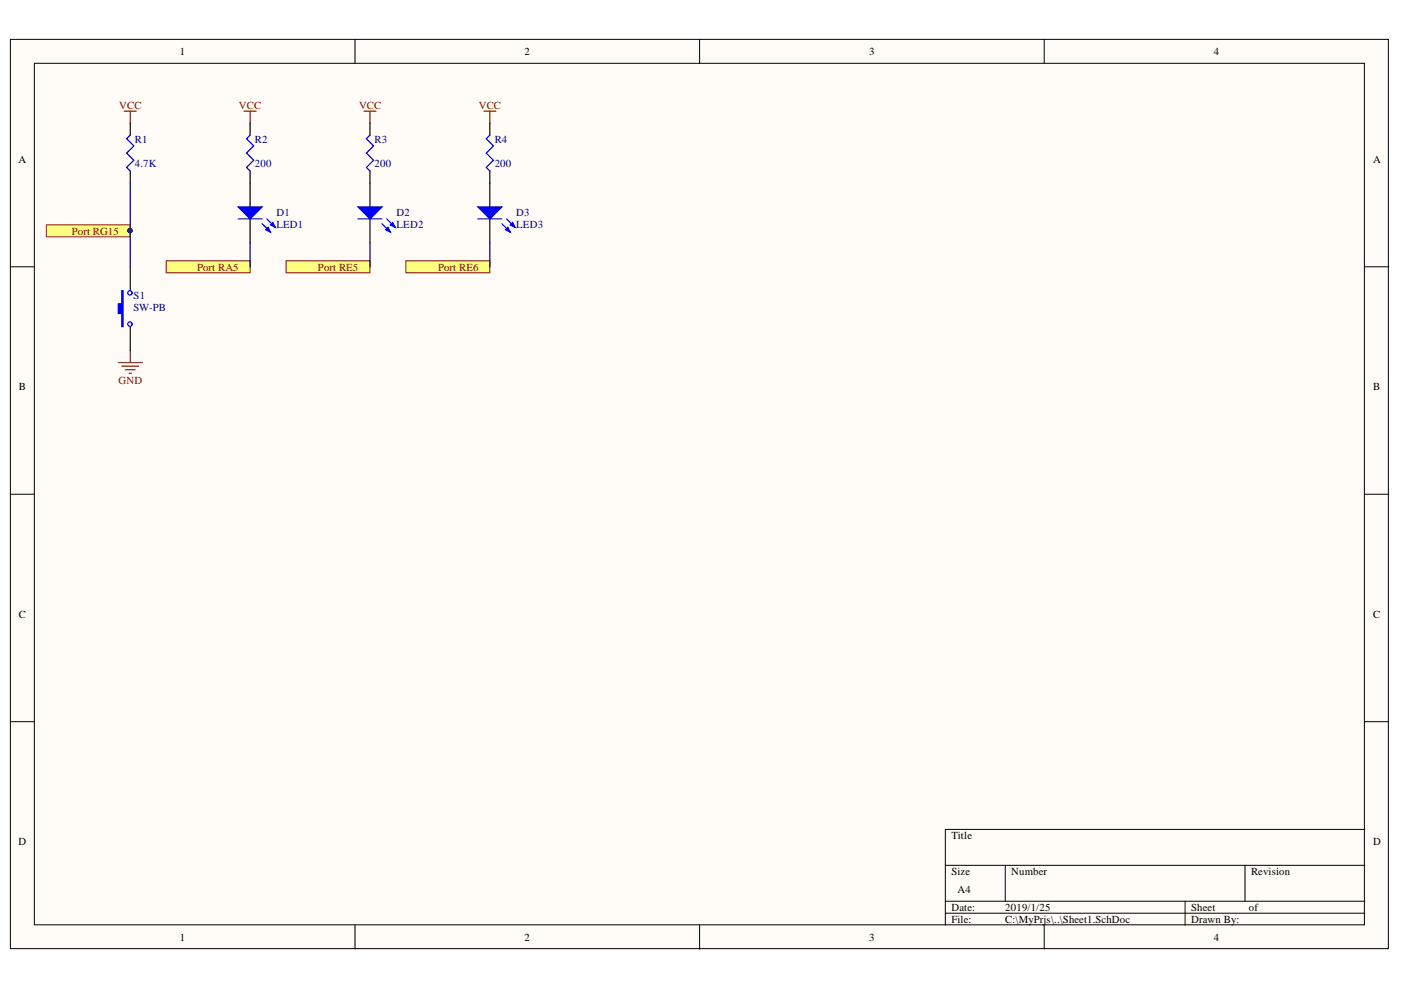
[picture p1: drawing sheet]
<svg xmlns="http://www.w3.org/2000/svg" width="297mm" height="210mm" viewBox="0 0 297 210" stroke-linecap="round" stroke-linejoin="round" font-family="sans-serif">
<g fill="#fffcf8" stroke="#000" stroke-width=".21">
<path d="M2.2 8.3h292.2v192.8h-292.2z"/>
<path d="M7.3 13.4h282v182.7h-282z"/>
</g>
<g fill="none" stroke="#000" stroke-width=".21">
<path d="M75.3 8.3v5.1M148.3 8.3v5.1M221.4 8.3v5.1M2.2 56.6h5.1M289.4 56.6h5.1M2.2 104.8h5.1M289.4 104.8h5.1M2.2 153h5.1M289.4 153h5.1M289.4 175.9h-89v20.3M75.3 196.2v5M148.3 196.2v5"/>
<path d="M200.4 183.5h89M200.4 191.1h89M200.4 193.6h89M213.1 183.5v7.6M221.4 196.2v5M251.3 191.1v5.1M264 183.5v7.6"/>
</g>
<path d="M26.3 23.6h2.6M27.6 23.6v2.5M25.1 76.9h5.1M25.8 77.6h3.6M26.6 78.4h2M27.4 79.2h.5M27.6 74.3v2.6" fill="none" stroke="#800000" stroke-width=".25"/>
<path d="M27.6 26.1v2.6M27.6 36.3v2.5M27.6 56.6v5M27.6 69.3v5" fill="none" stroke="#000" stroke-width=".25"/>
<path d="M27.6 28.7l-.7 .7 1.5 1.5-1.5 1.6 1.5 1.5-1.5 1.5 .7 .8" fill="none" stroke="#00f" stroke-width=".25"/>
<path d="M25.8 61.6h.3v7.7h-.3v-2.8h-.7v-2.1h.7z" fill-rule="evenodd" fill="#00f"/>
<g fill="none" stroke="#00f" stroke-width=".25">
<path d="M25.8 61.6h.3v7.7h-.3v-2.8h-.7v-2.1h.7z"/>
<circle cx="27.5" cy="68.7" r=".47"/>
<circle cx="27.6" cy="62.1" r=".46"/>
</g>
<path d="M9.8 47.7h17.8v2.5h-17.8z" fill-rule="evenodd" fill="#ffff80" stroke="#800000" stroke-width=".21"/>
<circle cx="27.6" cy="48.9" r=".46" fill="#000080" stroke="#000080" stroke-width=".21"/>
<path d="M51.8 23.6h2.5M53 23.6v2.5" fill="none" stroke="#800000" stroke-width=".25"/>
<path d="M53 26.1v2.6M53 36.3v2.5" fill="none" stroke="#000" stroke-width=".25"/>
<path d="M53 28.7l-.7 .7 1.5 1.5-1.5 1.6 1.5 1.5-1.5 1.5 .7 .8" fill="none" stroke="#00f" stroke-width=".25"/>
<path d="M35.2 55.3h17.8v2.5h-17.8z" fill-rule="evenodd" fill="#ffff80" stroke="#800000" stroke-width=".21"/>
<path d="M27.6 38.8v17.8" fill="none" stroke="#000080" stroke-width=".25"/>
<circle cx="27.6" cy="48.9" r=".46" fill="#000080" stroke="#000080" stroke-width=".21"/>
<path d="M53 38.8v5.1M53 46.4v5.1" fill="none" stroke="#000" stroke-width=".25"/>
<path d="M50.5 43.9h5.1l-2.6 2.5z" fill="#00f"/>
<path d="M50.5 43.9h5.1l-2.6 2.5zM55.6 47.4l1.7 1.8M56.6 46.4l1.8 1.8" fill="none" stroke="#00f" stroke-width=".25"/>
<path d="M56.3 48.7l.5-.5 .5 1z" fill="#00f"/>
<path d="M56.3 48.7l.5-.5 .5 1z" fill="none" stroke="#00f" stroke-width=".25"/>
<path d="M57.3 47.7l.6-.5 .5 1z" fill="#00f"/>
<path d="M78.4 28.7l-.7 .7 1.5 1.5-1.5 1.6 1.5 1.5-1.5 1.5 .7 .8M50.5 46.4h5.1M57.3 47.7l.6-.5 .5 1z" fill="none" stroke="#00f" stroke-width=".25"/>
<path d="M53 51.5v5.1" fill="none" stroke="#000080" stroke-width=".25"/>
<path d="M77.2 23.6h2.5M78.4 23.6v2.5" fill="none" stroke="#800000" stroke-width=".25"/>
<path d="M78.4 26.1v2.6M78.4 36.3v2.5" fill="none" stroke="#000" stroke-width=".25"/>
<path d="M60.7 55.3h17.7v2.5h-17.7z" fill-rule="evenodd" fill="#ffff80" stroke="#800000" stroke-width=".21"/>
<path d="M78.4 38.8v5.1M78.4 46.4v5.1" fill="none" stroke="#000" stroke-width=".25"/>
<path d="M75.9 43.9h5.1l-2.6 2.5z" fill="#00f"/>
<path d="M75.9 43.9h5.1l-2.6 2.5zM81 47.4l1.8 1.8M82 46.4l1.8 1.8" fill="none" stroke="#00f" stroke-width=".25"/>
<path d="M81.7 48.7l.6-.5 .5 1z" fill="#00f"/>
<path d="M81.7 48.7l.6-.5 .5 1z" fill="none" stroke="#00f" stroke-width=".25"/>
<path d="M82.8 47.7l.5-.5 .5 1z" fill="#00f"/>
<path d="M103.9 28.7l-.8 .7 1.5 1.5-1.5 1.6 1.5 1.5-1.5 1.5 .8 .8M75.9 46.4h5.1M82.8 47.7l.5-.5 .5 1z" fill="none" stroke="#00f" stroke-width=".25"/>
<path d="M78.4 51.5v5.1" fill="none" stroke="#000080" stroke-width=".25"/>
<path d="M102.6 23.6h2.5M103.9 23.6v2.5" fill="none" stroke="#800000" stroke-width=".25"/>
<path d="M103.9 26.1v2.6M103.9 36.3v2.5" fill="none" stroke="#000" stroke-width=".25"/>
<path d="M86.1 55.3h17.8v2.5h-17.8z" fill-rule="evenodd" fill="#ffff80" stroke="#800000" stroke-width=".21"/>
<path d="M103.9 38.8v5.1M103.9 46.4v5.1" fill="none" stroke="#000" stroke-width=".25"/>
<path d="M101.3 43.9h5.1l-2.5 2.5z" fill="#00f"/>
<path d="M101.3 43.9h5.1l-2.5 2.5zM106.4 47.4l1.8 1.8M107.4 46.4l1.8 1.8" fill="none" stroke="#00f" stroke-width=".25"/>
<path d="M107.2 48.7l.5-.5 .5 1z" fill="#00f"/>
<path d="M107.2 48.7l.5-.5 .5 1z" fill="none" stroke="#00f" stroke-width=".25"/>
<path d="M108.2 47.7l.5-.5 .5 1z" fill="#00f"/>
<path d="M101.3 46.4h5.1M108.2 47.7l.5-.5 .5 1z" fill="none" stroke="#00f" stroke-width=".25"/>
<path d="M103.9 51.5v5.1" fill="none" stroke="#000080" stroke-width=".25"/>
<g font-size="2.3">
<text x="38.1" y="11.7">1</text>
<text x="111.2" y="11.7">2</text>
<text x="184.3" y="11.7">3</text>
<text x="257.4" y="11.7">4</text>
<text x="3.9" y="34.5">A</text>
<text x="291.1" y="34.5">A</text>
<text x="4" y="82.7">B</text>
<text x="291.1" y="82.7">B</text>
<text x="4" y="130.9">C</text>
<text x="291.1" y="130.9">C</text>
<text x="3.9" y="179.2">D</text>
<text x="201.7" y="177.9">Title</text>
<text x="291.1" y="179.2">D</text>
<text x="201.7" y="185.5">Size</text>
<text x="214.4" y="185.5">Number</text>
<text x="265.2" y="185.5">Revision</text>
<text x="203" y="189.3">A4</text>
<text x="201.7" y="193.1">Date:</text>
<text x="201.7" y="195.7">File:</text>
<text x="213.1" y="193.1">2019/1/25</text>
<text x="213.1" y="195.7">C:\MyPrjs\..\Sheet1.SchDoc</text>
<text x="252.6" y="193.1">Sheet</text>
<text x="252.6" y="195.7">Drawn By:</text>
<text x="264.8" y="193.1">of</text>
<text x="38.1" y="199.5">1</text>
<text x="111.2" y="199.5">2</text>
<text x="184.3" y="199.5">3</text>
<text x="257.4" y="199.5">4</text>
</g>
<g font-size="2.3" fill="#800000">
<text x="25.3" y="23.1">VCC</text>
<text x="50.7" y="23.1">VCC</text>
<text x="76.1" y="23.1">VCC</text>
<text x="101.5" y="23.1">VCC</text>
<text x="15.2" y="49.8">Port RG15</text>
<text x="41.8" y="57.4">Port RA5</text>
<text x="67.4" y="57.4">Port RE5</text>
<text x="92.9" y="57.4">Port RE6</text>
<text x="25.1" y="81.4">GND</text>
</g>
<g font-size="2.3" fill="#000080">
<text x="28.6" y="35.5">4.7K</text>
<text x="28.6" y="30.4">R1</text>
<text x="54" y="35.5">200</text>
<text x="54" y="30.4">R2</text>
<text x="79.4" y="35.5">200</text>
<text x="79.4" y="30.4">R3</text>
<text x="104.9" y="35.5">200</text>
<text x="104.9" y="30.4">R4</text>
<text x="58.6" y="45.7">D1</text>
<text x="84.1" y="45.7">D2</text>
<text x="109.4" y="45.7">D3</text>
<text x="58.6" y="48.2">LED1</text>
<text x="84.1" y="48.2">LED2</text>
<text x="109.4" y="48.2">LED3</text>
<text x="28.3" y="63.4">S1</text>
<text x="28.3" y="66">SW-PB</text>
</g>
</svg>
